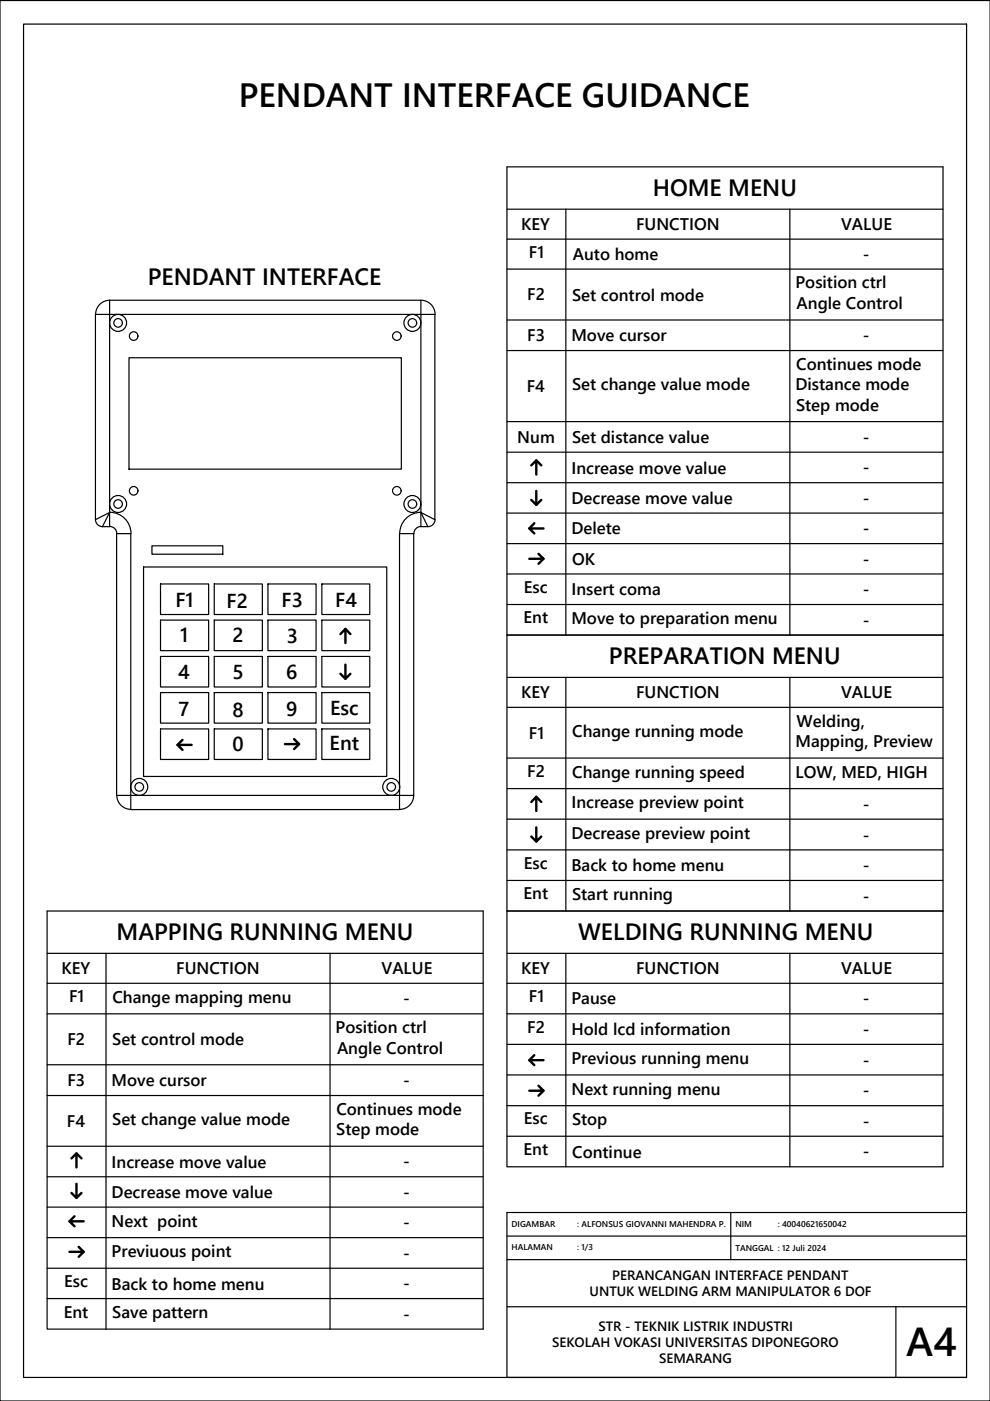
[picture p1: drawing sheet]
<svg xmlns="http://www.w3.org/2000/svg" width="210mm" height="297mm" viewBox="0 0 210 297" stroke-linecap="round" stroke-linejoin="round" font-family="sans-serif">
<!-- layer: 0 -->
<g fill="none" stroke="#000" stroke-width=".25">
<path d="M0 .1h209.9v296.9h-209.9zM5 5.1h199.9v286.9h-199.9zM107.5 35.4h92.4v212h-92.4v-54.2h92.4h-92.4v-58.6h92.4h-92.4zM107.5 44.4h92.4M107.5 50.7h92.4M107.5 57.1h92.4M120 44.4v90.2M167.5 44.4v90.2M20.2 66.7h72v43.5l-3-1.5 1.5 3h-1.5v-48h-66v48h-1.5l1.5-3-3 1.5zM23.3 63.7a2.98 2.98 0 0 0-3 2.9M27.3 75.8h57.8v23.7h-57.8zM89.3 63.7a2.98 2.98 0 0 1 2.9 2.9"/>
<path d="M107.5 67.8h92.4M107.5 74.3h92.4M107.5 89.4h92.4M107.5 95.9h92.4M20.2 110.2a1.5 1.5 0 0 0 1.5 1.5M23.3 108.6a4.5 4.5 0 0 1 4.5 4.5M23.3 111.6a1.5 1.5 0 0 1 1.5 1.5M24.7 113.1h3v58.5h57v-58.5h3v55.5h-63zM32.2 115.7h15v1.8h-15zM89.3 108.6a4.5 4.5 0 0 0-4.5 4.5M89.3 111.6a1.5 1.5 0 0 0-1.5 1.5M92.2 110.2a1.5 1.5 0 0 1-1.5 1.5"/>
<path d="M107.5 102.3h92.4M107.5 108.8h92.4M107.5 115.3h92.4M30.4 120.2h51.6v44.4h-51.6zM34 123.8h10.2v6.5h-10.2zM34 139.2h10.2v6.5h-10.2zM34 131.5h10.2v6.5h-10.2zM45.4 123.8h10.2v6.5h-10.2zM45.4 131.5h10.2v6.5h-10.2zM45.4 139.2h10.2v6.5h-10.2zM56.8 123.8h10.2v6.5h-10.2zM56.8 131.5h10.2v6.5h-10.2z"/>
<path d="M56.8 139.2h10.2v6.5h-10.2zM68.2 123.8h10.2v6.5h-10.2zM68.2 131.5h10.2v6.5h-10.2zM68.2 139.2h10.2v6.5h-10.2zM107.5 121.7h92.4M107.5 128.2h92.4M34 154.5h10.2v6.5h-10.2zM34 146.8h10.2v6.5h-10.2zM45.4 146.8h10.2v6.5h-10.2zM45.4 154.5h10.2v6.5h-10.2zM56.8 146.8h10.2v6.5h-10.2zM56.8 154.5h10.2v6.5h-10.2z"/>
<path d="M68.2 146.8h10.2v6.5h-10.2zM68.2 154.5h10.2v6.5h-10.2zM107.5 143.6h92.4M107.5 150h92.4M120 143.6v49.6M167.5 143.6v49.6M24.8 168.6a2.98 2.98 0 0 0 2.9 3M87.7 168.6a2.98 2.98 0 0 1-3 3M107.5 160.7h92.4M107.5 167.2h92.4M107.5 173.7h92.4M10 193.2h92.4v88.6h-92.4z"/>
<path d="M107.5 180.2h92.4M107.5 186.7h92.4M10 202.1h92.4M10 208.5h92.4M10 215h92.4M22.5 202.1v79.7M70 202.1v79.7M107.5 202.1h92.4M107.5 208.5h92.4M107.5 215h92.4M120 202.1v45.3M167.5 202.1v45.3"/>
<path d="M10 225.7h92.4M10 232.3h92.4M107.5 221.4h92.4M107.5 227.9h92.4M107.5 234.4h92.4M10 243h92.4M10 249.5h92.4M10 255.9h92.4M107.5 240.9h92.4M154.9 257.1v10M204.9 257.1h-97.4v34.9h97.4M10 262.4h92.4"/>
<path d="M10 268.9h92.4M10 275.3h92.4M107.5 262.1h97.4M107.5 267.1h97.4M107.5 277.1h97.4M189.9 277.1v14.9"/>
<circle cx="25" cy="68.5" r=".91"/>
<circle cx="25" cy="68.5" r="1.8"/>
<circle cx="28.3" cy="71.3" r=".91"/>
<circle cx="84.1" cy="71.3" r=".91"/>
<circle cx="87.4" cy="68.5" r="1.8"/>
<circle cx="87.4" cy="68.5" r=".91"/>
<circle cx="25" cy="106.9" r="1.8"/>
<circle cx="25" cy="106.9" r=".91"/>
<circle cx="28.3" cy="104.1" r=".91"/>
<circle cx="84.1" cy="104.1" r=".91"/>
<circle cx="87.4" cy="106.9" r="1.8"/>
<circle cx="87.4" cy="106.9" r=".91"/>
<circle cx="29.5" cy="166.8" r=".91"/>
<circle cx="29.5" cy="166.8" r="1.8"/>
<circle cx="83" cy="166.8" r="1.8"/>
<circle cx="83" cy="166.8" r=".91"/>
</g>
<g fill="none" stroke="#000" stroke-width=".51">
<path d="M112.6 98.7l1.1-1.1v3M113.7 97.6l1.1 1.1M112.6 106l1.1 1M113.3 110.9l-1.1 1.1M113.7 104.1v2.9l1.1-1M114.2 117.4l1 1.1h-3M115.2 112h-3l1.1 1.1M115.2 118.5l-1 1M72.2 134.4l1-1.1v3M73.2 133.3l1.1 1.1M38.7 156.9l-1.1 1M40.6 157.9h-3l1.1 1.1"/>
<path d="M62.4 156.7l1 1.1h-3M63.4 157.8l-1 1M72.2 142.9l1 1M73.2 140.9v3l1.1-1M112.6 170l1.1-1.1v3M112.6 177.4l1.1 1M113.7 175.4v3l1.1-1M113.7 168.9l1.1 1.1M113.3 223.7l-1.1 1.1M114.2 230.2l1 1.1h-3M115.2 224.8h-3l1.1 1M115.2 231.3l-1 1"/>
<path d="M15.2 245.6l1-1.1v3M15.2 252.9l1 1.1M15.8 257.9l-1.1 1M16.2 251v3l1.1-1.1M16.2 244.5l1.1 1.1M17.7 258.9h-3l1.1 1.1M16.7 264.4l1 1h-3M17.7 265.4l-1 1.1"/>
</g>
<text font-size="8.6" x="192.2" y="287.6">A4</text>
<text font-size="7.1" x="50.6" y="22.7">PENDANT INTERFACE GUIDANCE</text>
<g font-size="5">
<text x="138.4" y="41.6">HOME MENU</text>
<text x="31.3" y="60.4">PENDANT INTERFACE</text>
<text x="129.1" y="140.9">PREPARATION MENU</text>
<text x="24.7" y="199.4">MAPPING RUNNING MENU</text>
<text x="122.6" y="199.4">WELDING RUNNING MENU</text>
</g>
<g font-size="4.3">
<text x="37.2" y="128.7">F1</text>
<text x="48" y="128.8">F2</text>
<text x="59.7" y="128.7">F3</text>
<text x="71.1" y="128.8">F4</text>
<text x="38.2" y="136.2">1</text>
<text x="49.3" y="136.2">2</text>
<text x="60.8" y="136.3">3</text>
<text x="37.8" y="144">4</text>
<text x="49.3" y="144">5</text>
<text x="60.7" y="144">6</text>
<text x="37.8" y="151.8">7</text>
<text x="49.3" y="151.9">8</text>
<text x="60.7" y="151.8">9</text>
<text x="70" y="151.6">Esc</text>
<text x="49.3" y="159.3">0</text>
<text x="69.9" y="159.1">Ent</text>
</g>
<g font-size="3.6">
<text x="110.5" y="48.8">KEY</text>
<text x="134.9" y="48.8">FUNCTION</text>
<text x="178.4" y="48.8">VALUE</text>
<text x="112.1" y="54.8">F1</text>
<text x="121.5" y="55.2">Auto home</text>
<text x="183" y="55.1">-</text>
<text x="111.8" y="63.7">F2</text>
<text x="121.3" y="63.7">Set control mode</text>
<text x="168.7" y="61.2">Position ctrl</text>
<text x="168.9" y="65.5">Angle Control</text>
<text x="111.8" y="72.3">F3</text>
<text x="121.2" y="72.3">Move cursor</text>
<text x="183" y="72.3">-</text>
<text x="111.7" y="83.1">F4</text>
<text x="121.3" y="82.8">Set change value mode</text>
<text x="168.7" y="82.8">Distance mode</text>
<text x="168.8" y="78.5">Continues mode</text>
<text x="168.8" y="87.1">Step mode</text>
<text x="109.7" y="93.9">Num</text>
<text x="121.3" y="93.9">Set distance value</text>
<text x="183" y="93.9">-</text>
<text x="121.2" y="100.4">Increase move value</text>
<text x="183" y="100.4">-</text>
<text x="121.2" y="106.9">Decrease move value</text>
<text x="183" y="106.8">-</text>
<text x="121.2" y="113.3">Delete</text>
<text x="183" y="113.3">-</text>
<text x="121.3" y="119.7">OK</text>
<text x="183" y="119.7">-</text>
<text x="111.1" y="125.7">Esc</text>
<text x="121.2" y="126.2">Insert coma</text>
<text x="183" y="126.2">-</text>
<text x="111" y="132.2">Ent</text>
<text x="121.2" y="132.3">Move to preparation menu</text>
<text x="183" y="132.7">-</text>
<text x="110.5" y="148.1">KEY</text>
<text x="134.9" y="148.1">FUNCTION</text>
<text x="178.4" y="148">VALUE</text>
<text x="168.9" y="154.1">Welding,</text>
<text x="112.1" y="156.6">F1</text>
<text x="121.3" y="156.2">Change running mode</text>
<text x="168.7" y="158.4">Mapping, Preview</text>
<text x="111.8" y="164.8">F2</text>
<text x="121.3" y="164.9">Change running speed</text>
<text x="168.7" y="165">LOW, MED, HIGH</text>
<text x="121.2" y="171.4">Increase preview point</text>
<text x="183" y="171.7">-</text>
<text x="121.2" y="177.8">Decrease preview point</text>
<text x="183" y="178.2">-</text>
<text x="111.1" y="184.2">Esc</text>
<text x="121.2" y="184.7">Back to home menu</text>
<text x="183" y="184.7">-</text>
<text x="111" y="190.7">Ent</text>
<text x="121.3" y="190.8">Start running</text>
<text x="183" y="191.2">-</text>
<text x="13" y="206.6">KEY</text>
<text x="37.4" y="206.6">FUNCTION</text>
<text x="80.9" y="206.5">VALUE</text>
<text x="110.5" y="206.6">KEY</text>
<text x="134.9" y="206.6">FUNCTION</text>
<text x="178.4" y="206.5">VALUE</text>
<text x="14.6" y="212.5">F1</text>
<text x="23.8" y="212.6">Change mapping menu</text>
<text x="85.5" y="213">-</text>
<text x="112.1" y="212.5">F1</text>
<text x="121.2" y="213">Pause</text>
<text x="183" y="213">-</text>
<text x="14.3" y="221.6">F2</text>
<text x="23.8" y="221.6">Set control mode</text>
<text x="71.2" y="219.1">Position ctrl</text>
<text x="111.8" y="219">F2</text>
<text x="121.2" y="219.5">Hold lcd information</text>
<text x="183" y="219.4">-</text>
<text x="71.5" y="223.4">Angle Control</text>
<text x="121.2" y="225.6">Previous running menu</text>
<text x="183" y="225.9">-</text>
<text x="14.3" y="230.2">F3</text>
<text x="23.7" y="230.2">Move cursor</text>
<text x="85.5" y="230.2">-</text>
<text x="121.2" y="232.1">Next running menu</text>
<text x="183" y="232.4">-</text>
<text x="14.2" y="238.9">F4</text>
<text x="23.8" y="238.5">Set change value mode</text>
<text x="71.3" y="236.4">Continues mode</text>
<text x="111.1" y="238.4">Esc</text>
<text x="121.3" y="238.5">Stop</text>
<text x="183" y="238.9">-</text>
<text x="71.3" y="240.7">Step mode</text>
<text x="111" y="244.9">Ent</text>
<text x="121.3" y="245.4">Continue</text>
<text x="183" y="245.4">-</text>
<text x="23.7" y="247.6">Increase move value</text>
<text x="85.5" y="247.5">-</text>
<text x="23.7" y="254">Decrease move value</text>
<text x="85.5" y="254">-</text>
<text x="23.7" y="260.1">Next point</text>
<text x="85.5" y="260.4">-</text>
<text x="23.7" y="266.6">Previuous point</text>
<text x="85.5" y="266.9">-</text>
<text x="13.6" y="272.9">Esc</text>
<text x="23.7" y="273.4">Back to home menu</text>
<text x="85.5" y="273.3">-</text>
<text x="13.5" y="279.3">Ent</text>
<text x="23.8" y="279.4">Save pattern</text>
<text x="85.5" y="279.8">-</text>
</g>
<g font-size="2.9">
<text x="125" y="274.7">UNTUK WELDING ARM MANIPULATOR 6 DOF</text>
<text x="129.8" y="271.4">PERANCANGAN INTERFACE PENDANT</text>
<text x="117.1" y="285.6">SEKOLAH VOKASI UNIVERSITAS DIPONEGORO</text>
<text x="126.9" y="282.2">STR - TEKNIK LISTRIK INDUSTRI</text>
<text x="139.7" y="288.9">SEMARANG</text>
</g>
<g font-size="1.8">
<text x="108.5" y="260.1">DIGAMBAR</text>
<text x="122.4" y="260.1">: ALFONSUS GIOVANNI MAHENDRA P.</text>
<text x="155.9" y="260.1">NIM</text>
<text x="164.9" y="260.1">: 40040621650042</text>
<text x="108.5" y="265">HALAMAN</text>
<text x="122.4" y="265">: 1/3</text>
<text x="155.9" y="265.2">TANGGAL : 12 Juli 2024</text>
</g>
</svg>
